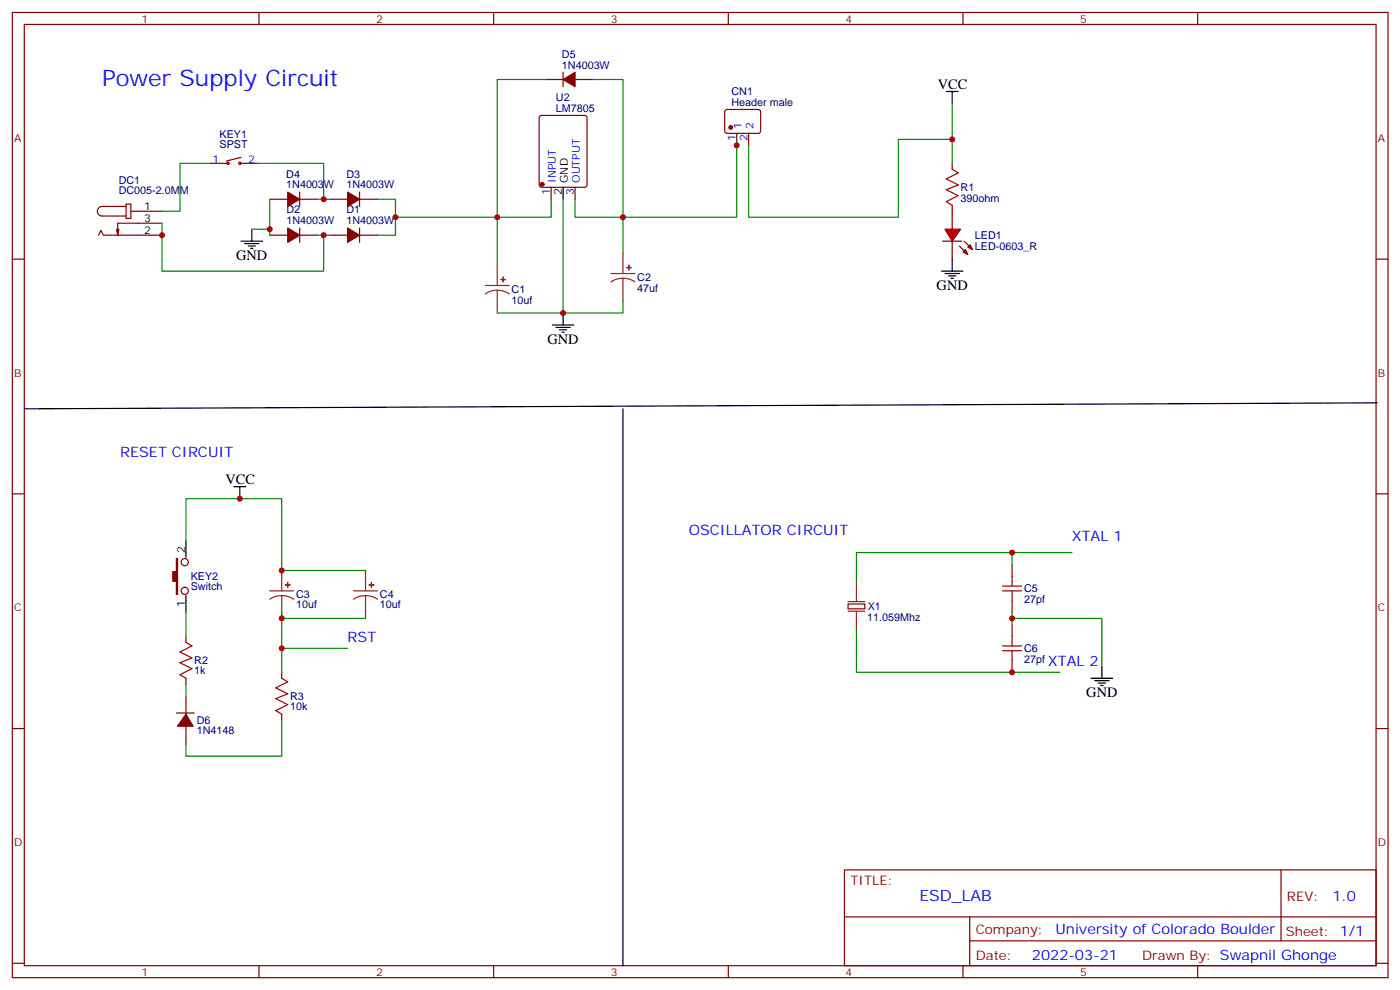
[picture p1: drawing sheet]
<svg xmlns="http://www.w3.org/2000/svg" width="413mm" height="292mm" viewBox="0 0 413 292" stroke-linecap="round" stroke-linejoin="round" font-family="sans-serif">
<g fill="none" stroke="#870000" stroke-width=".35">
<path d="M3.6 3.7h405.4v284.3h-405.4zM7.2 7.2h398.2v277.3h-398.2zM76.3 3.7v3.5M145.5 3.7v3.5M214.6 3.7v3.5M283.7 3.7v3.5M352.9 3.7v3.5M159.1 34.2l.5-.2h12.7l.6 .4 .1 20.1-.5 .6-12.9 .1-.7-.5v-20zM160.6 23.4h5.3M165.9 21.3v4.2M169.4 23.4h5.3M213.8 32.5l.4-.3 9.5 .1 .4 .6v6l-.7 .4-9.4-.1-.5-.6v-5.7z"/>
<path d="M217.1 39.3v3.5M220.6 39.3v3.5M61.8 48.1h5M71 48.1h5M71 46.4l-4.2 1M79.5 58.7h5.3M88.3 56.6v4.2M88.3 58.7h5.3M97.1 58.7h5.3M105.9 56.6v4.2M105.9 58.7h5.3M162.4 55.2v3.5"/>
<path d="M169.4 55.2v3.5M280.6 48.1v1.8M3.6 76.3h3.6M29 69.3l.7-1.4 .7 1.4h17.3M35 67.5l-.3 1.8M37.1 60.1h1.5v4.2h-1.5zM37.1 60.8h-7a1.41 1.41 0 0 0-1.4 1.4 1.41 1.41 0 0 0 1.4 1.4h7M38.6 62.2h9.1M47.7 65.8h-13v3.5l-.4-1.8M79.5 69.3h5.3M88.3 69.3h5.3M88.3 67.2v4.2"/>
<path d="M97.1 69.3h5.3M105.9 69.3h5.3M105.9 67.2v4.2M280.6 60.5v1.7M405.4 76.3h3.6M3.6 145.5h3.6M405.4 145.5h3.6M3.6 214.6h3.6M405.4 214.6h3.6M248.8 256.3h156.6v28.2h-156.6zM377.4 256.3v20.9M248.8 270.1h156.5"/>
<path d="M285.7 277.2h119.6M285.7 270.1v14.1M3.6 283.8h3.6M76.3 284.5v3.5M145.5 284.5v3.5M214.6 284.5v3.5M283.7 284.5v3.5M352.9 284.5v3.5M405.4 283.8h3.6"/>
<circle cx="67.1" cy="48.1" r=".35"/>
<circle cx="70.7" cy="48.1" r=".35"/>
</g>
<g fill="none" stroke="#008700" stroke-width=".35">
<path d="M160.6 23.4h-14.1v54.7M174.7 23.4h8.9v40.6h33.5v-22.9M61.8 48.1h-8.8v14.1h-5.3M76 48.1h19.4v10.6M79.5 58.7v10.6M93.6 58.7h3.5M111.2 58.7h5.3v10.6h-5.3M162.4 58.7v5.3h-45.9M165.9 58.7v33.5M169.4 58.7v5.3h14.2v10.6M47.7 65.8v14.1h47.7v-10.6M74.2 67.5h5.3"/>
<path d="M93.6 69.3h3.5M183.6 88.7v3.5h-37.1"/>
</g>
<g fill="#870000" stroke="#870000" stroke-width=".35">
<path d="M102.4 67.2l3.5 2.1-3.5 2.1z"/>
<path d="M84.8 67.2l3.5 2.1-3.5 2.1z"/>
<path d="M102.4 56.6l3.5 2.1-3.5 2.1z"/>
<path d="M84.8 56.6l3.5 2.1-3.5 2.1z"/>
<path d="M165.9 23.4l3.5-2.1v4.2z"/>
<circle cx="159.7" cy="54.3" r=".53"/>
<circle cx="215.3" cy="37.5" r=".53"/>
</g>
<g fill="none" stroke="#000" stroke-width=".35">
<path d="M278.8 27h3.5M280.6 27v3.5M165.9 55.2v3.5M71 71h6.4M72.1 71.8h4.2M73.1 72.5h2.1M73.8 73.2h.7M74.2 67.5v3.5M162.7 95.7h6.4M163.8 96.4h4.2M164.9 97.2h2.1M165.6 97.9h.7"/>
<path d="M165.9 92.2v3.5"/>
</g>
<path d="M146.5 78.1v6M183.6 74.6v6M143 84.1h7M146.5 85.5l-1.8 .2-1.7 .9M146.5 85.5l1.9 .3 1.6 .8M146.5 85.5v6.7M180 80.6h7.1M183.6 82l-1.9 .2-1.7 .8M183.6 82l1.8 .2 1.7 .8M183.6 82v6.7" fill="none" stroke="#8c2424" stroke-width=".35"/>
<g fill="#8c2424" stroke="#8c2424" stroke-width=".35">
<path d="M147.6 82.3l1.4 .1z"/>
<path d="M148.2 81.6l.1 1.4z"/>
<path d="M184.6 78.8h1.4z"/>
<path d="M185.3 78.1v1.4z"/>
</g>
<path d="M280.6 49.9l1.7 1-3.5 1.8 3.5 1.8-3.5 1.4 3.5 1.7-3.5 1.8 1.8 1.1" fill="none" stroke="#a10000" stroke-width=".35"/>
<g fill="#f00" stroke="#870000" stroke-width=".35">
<path d="M278.4 67.5h4.6l-2.4 3.5z"/>
<path d="M277.7 71h5.7z"/>
</g>
<g fill="#870000" stroke="#870000" stroke-width=".35">
<path d="M284.1 71l1.4 1.5z"/>
<path d="M282.7 72.5l1.4 1.4z"/>
</g>
<g fill="#f00" stroke="#870000" stroke-width=".35">
<path d="M285.9 72.1l.7 1.4-1.4-.7z"/>
<path d="M283.7 74.2l.7-.7 .8 1.4z"/>
</g>
<g fill="none" stroke="#870000" stroke-width=".35">
<path d="M280.6 62.2v5.3M280.6 71v5.3M249.9 177.9h4.9v1.5h-4.9zM298.2 166.3v3.5M298.2 176.9v3.5M54.8 187.5v1.7M54.8 199.8v1.8M83 198v1.8M298.2 183.9v3.6M298.2 194.5v3.5M52 210h5.3M54.8 205.1v5.3"/>
<path d="M54.8 213.9v5.3M83 210.4v1.8"/>
<circle cx="54.4" cy="165.6" r="1.06"/>
<circle cx="54.4" cy="174.1" r="1.06"/>
</g>
<g fill="none" stroke="#000" stroke-width=".35">
<path d="M277.4 79.9h6.3M280.6 76.3v3.6M278.4 80.6h4.3M279.5 81.3h2.1M280.2 82h.7M405.8 118.7l-398.6 1.7M183.6 120.4v164.1M54.8 159.2v5M68.9 143.4h3.5M70.7 143.4v3.5M54.8 175.5v4.9M321.5 199.8h6.3"/>
<path d="M324.7 196.3v3.5M322.5 200.5h4.3M323.6 201.2h2.1M324.3 201.9h.7"/>
</g>
<g fill="none" stroke="#008700" stroke-width=".35">
<path d="M280.6 30.5v17.6M280.6 41.1h-15.9v22.9h-44.1v-21.2M54.8 159.2v-12.3h28.2v21.2h24.7M298.2 166.3v-3.5h-45.9v8.8M298.2 162.8h17.6M54.8 180.4v7.1M83 180.4v17.6M83 182.2h24.7M83 191h19.4M252.3 185.7v12.3h60M298.2 182.2h26.5v14.1M298.2 180.4v3.5"/>
<path d="M54.8 201.6v3.5M83 212.2v10.5h-28.2v-3.5"/>
</g>
<g fill="#870000" stroke="#870000" stroke-width=".35">
<path d="M52 164.5h.3v10.6h-.3v-3.9h-1.1v-2.8h1.1z"/>
<path d="M54.8 210.4l2.1 3.5h-4.6z"/>
</g>
<path d="M295.4 174.1h5.6M295.4 172.6h5.6M298.2 169.8v2.8M298.2 174.1v2.8M54.8 189.2l1.8 1.1-3.6 1.8 3.6 1.7-3.6 1.4 3.6 1.8-3.6 1.8 1.8 1M83 199.8l1.8 1.1-3.6 1.7 3.6 1.8-3.6 1.4 3.6 1.8-3.6 1.7 1.8 1.1M295.4 191.7h5.6M295.4 190.3h5.6M298.2 187.5v2.8M298.2 191.7v2.8" fill="none" stroke="#a10000" stroke-width=".35"/>
<g fill="none" stroke="#8c2424" stroke-width=".35">
<path d="M79.5 174.1h7M83 175.5l-1.8 .2-1.7 .8M83 175.5l1.9 .2 1.6 .8M83 168.1v6M83 175.5v6.7M104.2 174.1h7M107.7 175.5l-1.8 .2-1.7 .8M107.7 175.5l1.9 .2 1.6 .8M107.7 168.1v6M107.7 175.5v6.7M249.9 177.2h4.9M252.3 171.6v5.6"/>
<path d="M249.9 180.1h4.9M252.3 180.1v5.6"/>
</g>
<g fill="#8c2424" stroke="#8c2424" stroke-width=".35">
<path d="M84.1 172.3h1.4z"/>
<path d="M84.7 171.6l.1 1.4z"/>
<path d="M108.8 172.3h1.4z"/>
<path d="M109.4 171.6l.1 1.4z"/>
</g>
<g fill="#c00">
<circle cx="95.4" cy="69.3" r=".88"/>
<circle cx="47.7" cy="69.3" r=".88"/>
<circle cx="95.4" cy="58.7" r=".88"/>
<circle cx="79.5" cy="67.5" r=".88"/>
<circle cx="116.5" cy="64" r=".88"/>
<circle cx="146.5" cy="64" r=".88"/>
<circle cx="183.6" cy="64" r=".88"/>
<circle cx="217.1" cy="42.8" r=".88"/>
<circle cx="165.9" cy="92.2" r=".88"/>
<circle cx="280.6" cy="41.1" r=".88"/>
<circle cx="70.7" cy="146.9" r=".88"/>
<circle cx="83" cy="168.1" r=".88"/>
<circle cx="83" cy="182.2" r=".88"/>
<circle cx="83" cy="191" r=".88"/>
<circle cx="298.2" cy="182.2" r=".88"/>
<circle cx="298.2" cy="162.8" r=".88"/>
<circle cx="298.2" cy="198" r=".88"/>
</g>
<g font-size="6.7" fill="#00f">
<text x="30.1" y="25.2">Pow</text>
<text x="43.7" y="25.2">er Supply Circuit</text>
</g>
<text font-size="4.6" fill="#00f" x="270.9" y="265.3">ESD_LAB</text>
<g font-size="4.2">
<text x="276.3" y="26.2">VCC</text>
<text x="69.6" y="76.7">GND</text>
<text x="276" y="85.5">GND</text>
<text x="161.3" y="101.4">GND</text>
<text x="66.4" y="142.7">VCC</text>
<text x="320.1" y="205.5">GND</text>
</g>
<g font-size="4.2" fill="#00f">
<text x="35.4" y="134.5">RESET CIRCUIT</text>
<text x="203" y="157.5">OSCILLATOR CIRCUIT</text>
<text x="315.8" y="159.2">XTAL 1</text>
<text x="102.4" y="189.2">RST</text>
<text x="308.8" y="196.3">XTAL 2</text>
<text x="392.6" y="265.5">1.0</text>
<text x="311" y="275.1">University of Colorado Boulder</text>
<text x="304.1" y="282.9">2022-03-21</text>
<text x="365.8" y="282.8">apnil Ghonge</text>
</g>
<g font-size="3.9" fill="#800">
<text x="250.6" y="260.8">TITLE:</text>
<text x="379.2" y="265.5">REV:</text>
<text x="287.5" y="275">Company:</text>
<text x="378.9" y="275.7">Sheet: 1/1</text>
<text x="287.5" y="282.7">Date:</text>
<text x="336.5" y="282.8">Draw</text>
<text x="346.7" y="282.8">n By: Sw</text>
</g>
<g font-size="3.2" fill="#800">
<text x="41.7" y="6.7">1</text>
<text x="110.9" y="6.7">2</text>
<text x="180" y="6.7">3</text>
<text x="249.2" y="6.7">4</text>
<text x="318.3" y="6.7">5</text>
<text x="4.2" y="41.8">A</text>
<text x="406" y="41.8">A</text>
<text x="4.2" y="110.9">B</text>
<text x="406" y="110.9">B</text>
<text x="4.2" y="180.1">C</text>
<text x="406" y="180.1">C</text>
<text x="4.2" y="249.2">D</text>
<text x="406" y="249.2">D</text>
<text x="41.7" y="287.5">1</text>
<text x="110.9" y="287.5">2</text>
<text x="180" y="287.5">3</text>
<text x="249.2" y="287.5">4</text>
<text x="318.3" y="287.5">5</text>
</g>
<g font-size="3.2" fill="#000080">
<text x="165.6" y="17">D5</text>
<text x="165.6" y="20.2">1N4003W</text>
<text x="163.8" y="29.7">U2</text>
<text x="215.5" y="28">CN1</text>
<text x="163.8" y="32.9">LM7805</text>
<text x="215.5" y="31.2">Header male</text>
<text x="64.7" y="40.5">KEY1</text>
<text x="64.7" y="43.7">SPST</text>
<text x="84.3" y="52.3">D4</text>
<text x="102.1" y="52.3">D3</text>
<text x="35" y="57.2">DC005-2.0MM</text>
<text x="35" y="54.2">DC1</text>
<text x="84.3" y="55.5">1N4003W</text>
<text x="102.1" y="55.5">1N4003W</text>
<text x="283" y="59.5">390ohm</text>
<text x="283" y="56.3">R1</text>
<text x="84.4" y="62.9">D2</text>
<text x="102.1" y="62.9">D1</text>
<text x="84.4" y="66.1">1N4003W</text>
<text x="102.1" y="66.1">1N4003W</text>
<text x="287.3" y="70.4">LED1</text>
<text x="287.3" y="73.6">LED-0603_R</text>
<text x="187.8" y="82.8">C2</text>
<text x="150.7" y="89.5">10uf</text>
<text x="150.7" y="86.3">C1</text>
<text x="187.8" y="86">47uf</text>
<text x="56.2" y="173.9">Switch</text>
<text x="56.2" y="171">KEY2</text>
<text x="87.2" y="179.2">10uf</text>
<text x="87.2" y="176.3">C3</text>
<text x="111.9" y="179.2">10uf</text>
<text x="111.9" y="176.3">C4</text>
<text x="255.7" y="179.8">X1</text>
<text x="301.7" y="177.7">27pf</text>
<text x="301.7" y="174.5">C5</text>
<text x="255.5" y="183">11.059Mhz</text>
<text x="57.3" y="195.7">R2</text>
<text x="301.7" y="195.3">27pf</text>
<text x="301.7" y="192.1">C6</text>
<text x="57.3" y="198.6">1k</text>
<text x="85.5" y="209.2">10k</text>
<text x="85.5" y="206.3">R3</text>
<text x="58" y="213.3">D6</text>
<text x="58" y="216.3">1N4148</text>
</g>
<g font-size="3.2" fill="#00f">
<text x="216.7" y="41.5" transform="rotate(-90 216.7 41.5)">1</text>
<text x="218.5" y="38" transform="rotate(-90 218.5 38)">1</text>
<text x="220.2" y="41.5" transform="rotate(-90 220.2 41.5)">2</text>
<text x="222" y="38" transform="rotate(-90 222 38)">2</text>
<text x="62.6" y="48.1">1</text>
<text x="73.1" y="48.1">2</text>
<text x="163.8" y="53.9" transform="rotate(-90 163.8 53.9)">INPUT</text>
<text x="170.9" y="53.9" transform="rotate(-90 170.9 53.9)">OUTPUT</text>
<text x="162" y="57.4" transform="rotate(-90 162 57.4)">1</text>
<text x="169.1" y="57.4" transform="rotate(-90 169.1 57.4)">3</text>
</g>
<g font-size="3.2">
<text x="167.3" y="53.9" transform="rotate(-90 167.3 53.9)">GND</text>
<text x="165.6" y="57.4" transform="rotate(-90 165.6 57.4)">2</text>
<text x="42.4" y="65.4">3</text>
<text x="42.4" y="61.9">1</text>
<text x="42.4" y="68.9">2</text>
<text x="54.4" y="162.8" transform="rotate(-90 54.4 162.8)">2</text>
<text x="54.4" y="178.9" transform="rotate(-90 54.4 178.9)">1</text>
</g>
</svg>
